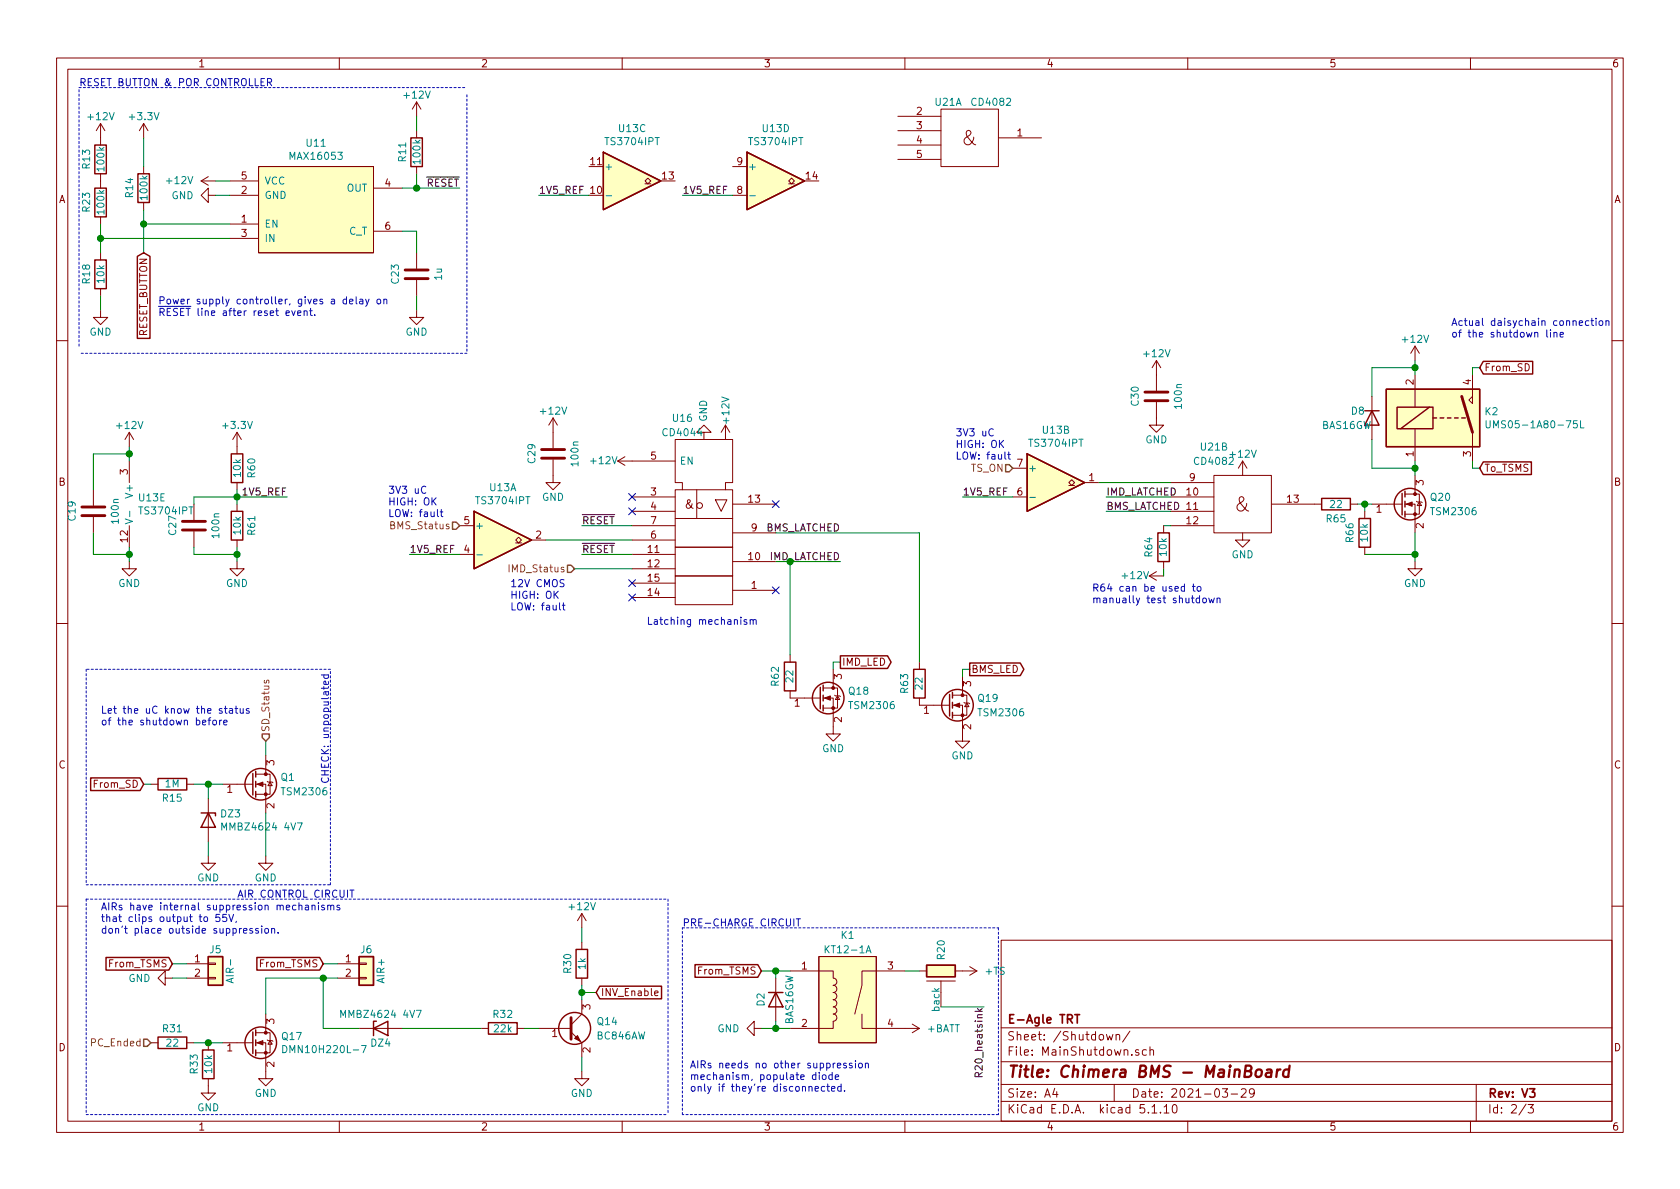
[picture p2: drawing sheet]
EESchema Schematic File Version 4
EELAYER 30 0
EELAYER END
$Descr A4 11693 8268
encoding utf-8
Sheet 2 3
Title "Chimera BMS - MainBoard"
Date "2021-03-29"
Rev "V3"
Comp "E-Agle TRT"
Comment1 ""
Comment2 ""
Comment3 ""
Comment4 ""
$EndDescr
$Comp
L MainBoard:MAX16053 U11
U 1 1
P 2200 1450
F 0 "U11" H 2200 1915 50  0000 C CNN
F 1 "MAX16053" H 2200 1824 50  0000 C CNN
F 2 "Package_TO_SOT_SMD:SOT-23-6" H 2200 1100 50  0001 C CNN
F 3 "https://www.mouser.it/datasheet/2/256/MAX16052-MAX16053-97702.pdf" V 2150 1450 50  0001 C CNN
	1    2200 1450
	1    0    0    -1  
$EndComp
Wire Wire Line
	1600 1250 1500 1250
Wire Wire Line
	1600 1350 1500 1350
$Comp
L power:+12V #PWR066
U 1 1
P 1500 1250
F 0 "#PWR066" H 1500 1100 50  0001 C CNN
F 1 "+12V" V 1500 1400 50  0000 L CNN
F 2 "" H 1500 1250 50  0001 C CNN
F 3 "" H 1500 1250 50  0001 C CNN
	1    1500 1250
	0    -1   -1   0   
$EndComp
$Comp
L power:GND #PWR067
U 1 1
P 1500 1350
F 0 "#PWR067" H 1500 1100 50  0001 C CNN
F 1 "GND" V 1500 1200 50  0000 R CNN
F 2 "" H 1500 1350 50  0001 C CNN
F 3 "" H 1500 1350 50  0001 C CNN
	1    1500 1350
	0    1    1    0   
$EndComp
Wire Wire Line
	1600 1550 1000 1550
Wire Wire Line
	1000 1550 1000 1450
$Comp
L Device:R R14
U 1 1
P 1000 1300
F 0 "R14" V 900 1300 50  0000 C CNN
F 1 "100k" V 1000 1300 50  0000 C CNN
F 2 "Resistor_SMD:R_0805_2012Metric" V 930 1300 50  0001 C CNN
F 3 "~" H 1000 1300 50  0001 C CNN
	1    1000 1300
	1    0    0    -1  
$EndComp
$Comp
L power:+3.3V #PWR063
U 1 1
P 1000 950
F 0 "#PWR063" H 1000 800 50  0001 C CNN
F 1 "+3.3V" H 1000 1100 50  0000 C CNN
F 2 "" H 1000 950 50  0001 C CNN
F 3 "" H 1000 950 50  0001 C CNN
	1    1000 950 
	1    0    0    -1  
$EndComp
$Comp
L Device:R R13
U 1 1
P 700 1100
F 0 "R13" V 600 1100 50  0000 C CNN
F 1 "100k" V 700 1100 50  0000 C CNN
F 2 "Resistor_SMD:R_0805_2012Metric" V 630 1100 50  0001 C CNN
F 3 "~" H 700 1100 50  0001 C CNN
	1    700  1100
	1    0    0    -1  
$EndComp
$Comp
L power:+12V #PWR062
U 1 1
P 700 950
F 0 "#PWR062" H 700 800 50  0001 C CNN
F 1 "+12V" H 700 1100 50  0000 C CNN
F 2 "" H 700 950 50  0001 C CNN
F 3 "" H 700 950 50  0001 C CNN
	1    700  950 
	1    0    0    -1  
$EndComp
$Comp
L Device:R R18
U 1 1
P 700 1900
F 0 "R18" V 600 1900 50  0000 C CNN
F 1 "10k" V 700 1900 50  0000 C CNN
F 2 "Resistor_SMD:R_0805_2012Metric" V 630 1900 50  0001 C CNN
F 3 "~" H 700 1900 50  0001 C CNN
	1    700  1900
	1    0    0    -1  
$EndComp
Wire Wire Line
	700  2050 700  2150
$Comp
L power:GND #PWR071
U 1 1
P 700 2150
F 0 "#PWR071" H 700 1900 50  0001 C CNN
F 1 "GND" H 700 2000 50  0000 C CNN
F 2 "" H 700 2150 50  0001 C CNN
F 3 "" H 700 2150 50  0001 C CNN
	1    700  2150
	1    0    0    -1  
$EndComp
Wire Wire Line
	2800 1600 2900 1600
$Comp
L Device:C C23
U 1 1
P 2900 1900
F 0 "C23" V 2750 1900 50  0000 C CNN
F 1 "1u" V 3050 1900 50  0000 C CNN
F 2 "Capacitor_SMD:C_0805_2012Metric" H 2938 1750 50  0001 C CNN
F 3 "~" H 2900 1900 50  0001 C CNN
	1    2900 1900
	1    0    0    -1  
$EndComp
Wire Wire Line
	2900 2050 2900 2150
Wire Wire Line
	2900 1600 2900 1750
$Comp
L power:GND #PWR072
U 1 1
P 2900 2150
F 0 "#PWR072" H 2900 1900 50  0001 C CNN
F 1 "GND" H 2900 2000 50  0000 C CNN
F 2 "" H 2900 2150 50  0001 C CNN
F 3 "" H 2900 2150 50  0001 C CNN
	1    2900 2150
	1    0    0    -1  
$EndComp
Wire Wire Line
	700  1650 1600 1650
Wire Wire Line
	700  1650 700  1750
$Comp
L MainBoard:KT12-1A K1
U 1 1
P 5900 6950
F 0 "K1" H 5900 7400 50  0000 C CNN
F 1 "KT12-1A" H 5900 7300 50  0000 C CNN
F 2 "MainBoard:KT_THT" H 5900 6600 50  0001 C CNN
F 3 "https://standexelectronics.com/viewer/pdfjs/web/viewer.php?file=https%3A%2F%2Fstandexelectronics.com%2Fwp-content%2Fuploads%2F2015%2F03%2FKT_V03.pdf" H 5900 6950 50  0001 C CNN
	1    5900 6950
	1    0    0    -1  
$EndComp
$Comp
L power:GND #PWR093
U 1 1
P 5300 7150
F 0 "#PWR093" H 5300 6900 50  0001 C CNN
F 1 "GND" V 5300 7000 50  0000 R CNN
F 2 "" H 5300 7150 50  0001 C CNN
F 3 "" H 5300 7150 50  0001 C CNN
	1    5300 7150
	0    1    1    0   
$EndComp
$Comp
L MainBoard:+TS #PWR097
U 1 1
P 6700 6750
F 0 "#PWR097" H 6700 6600 50  0001 C CNN
F 1 "+TS" V 6700 6900 50  0000 L CNN
F 2 "" H 6600 6500 50  0001 C CNN
F 3 "" H 6700 6600 50  0001 C CNN
	1    6700 6750
	0    1    1    0   
$EndComp
Wire Wire Line
	6300 6750 6400 6750
$Comp
L power:+BATT #PWR092
U 1 1
P 6300 7150
F 0 "#PWR092" H 6300 7000 50  0001 C CNN
F 1 "+BATT" V 6300 7300 50  0000 L CNN
F 2 "" H 6300 7150 50  0001 C CNN
F 3 "" H 6300 7150 50  0001 C CNN
	1    6300 7150
	0    1    1    0   
$EndComp
Text Notes 4750 6450 0    50   ~ 0
PRE-CHARGE CIRCUIT
$Comp
L Connector_Generic:Conn_01x02 J6
U 1 1
P 2550 6700
F 0 "J6" H 2550 6800 50  0000 C CNN
F 1 "AIR+" V 2650 6650 50  0000 C CNN
F 2 "Connector_Molex:Molex_Micro-Fit_3.0_43650-0215_1x02_P3.00mm_Vertical" H 2550 6700 50  0001 C CNN
F 3 "http://www.gigavac.com/sites/default/files/catalog/spec_sheet/gx14.pdf" H 2550 6700 50  0001 C CNN
	1    2550 6700
	1    0    0    -1  
$EndComp
$Comp
L Device:R R33
U 1 1
P 1450 7400
F 0 "R33" V 1350 7400 50  0000 C CNN
F 1 "10k" V 1450 7400 50  0000 C CNN
F 2 "Resistor_SMD:R_0805_2012Metric" V 1380 7400 50  0001 C CNN
F 3 "~" H 1450 7400 50  0001 C CNN
	1    1450 7400
	1    0    0    -1  
$EndComp
$Comp
L power:GND #PWR094
U 1 1
P 1450 7550
F 0 "#PWR094" H 1450 7300 50  0001 C CNN
F 1 "GND" H 1450 7400 50  0000 C CNN
F 2 "" H 1450 7550 50  0001 C CNN
F 3 "" H 1450 7550 50  0001 C CNN
	1    1450 7550
	1    0    0    -1  
$EndComp
$Comp
L Device:R R31
U 1 1
P 1200 7250
F 0 "R31" V 1100 7250 50  0000 C CNN
F 1 "22" V 1200 7250 50  0000 C CNN
F 2 "Resistor_SMD:R_0805_2012Metric" V 1130 7250 50  0001 C CNN
F 3 "~" H 1200 7250 50  0001 C CNN
	1    1200 7250
	0    1    1    0   
$EndComp
Text Notes 1650 6250 0    50   ~ 0
AIR CONTROL CIRCUIT\n
$Comp
L Device:R R32
U 1 1
P 3500 7150
F 0 "R32" V 3400 7150 50  0000 C CNN
F 1 "22k" V 3500 7150 50  0000 C CNN
F 2 "Resistor_SMD:R_0805_2012Metric" V 3430 7150 50  0001 C CNN
F 3 "~" H 3500 7150 50  0001 C CNN
	1    3500 7150
	0    1    1    0   
$EndComp
Wire Wire Line
	3650 7150 3750 7150
$Comp
L Device:Q_NPN_BEC Q14
U 1 1
P 3950 7150
F 0 "Q14" H 4150 7200 50  0000 L CNN
F 1 "BC846AW" H 4150 7100 50  0000 L CNN
F 2 "Package_TO_SOT_SMD:SOT-23" H 4150 7250 50  0001 C CNN
F 3 "https://assets.nexperia.com/documents/data-sheet/BC846_SER.pdf" H 3950 7150 50  0001 C CNN
	1    3950 7150
	1    0    0    -1  
$EndComp
Wire Wire Line
	4050 7350 4050 7450
$Comp
L power:GND #PWR096
U 1 1
P 4050 7450
F 0 "#PWR096" H 4050 7200 50  0001 C CNN
F 1 "GND" H 4050 7300 50  0000 C CNN
F 2 "" H 4050 7450 50  0001 C CNN
F 3 "" H 4050 7450 50  0001 C CNN
	1    4050 7450
	1    0    0    -1  
$EndComp
Wire Wire Line
	4050 6450 4050 6550
$Comp
L Device:R R30
U 1 1
P 4050 6700
F 0 "R30" V 3950 6700 50  0000 C CNN
F 1 "1k" V 4050 6700 50  0000 C CNN
F 2 "Resistor_SMD:R_0805_2012Metric" V 3980 6700 50  0001 C CNN
F 3 "~" H 4050 6700 50  0001 C CNN
	1    4050 6700
	1    0    0    -1  
$EndComp
$Comp
L Device:D_Zener DZ4
U 1 1
P 2650 7150
F 0 "DZ4" H 2650 7050 50  0000 C CNN
F 1 "MMBZ4624 4V7" H 2650 7250 50  0000 C CNN
F 2 "Diode_SMD:D_SOT-23_ANK" H 2650 7150 50  0001 C CNN
F 3 "http://www.vishay.com/docs/85770/mmbz4617.pdf" H 2650 7150 50  0001 C CNN
	1    2650 7150
	1    0    0    -1  
$EndComp
$Comp
L Connector_Generic:Conn_01x02 J5
U 1 1
P 1500 6700
F 0 "J5" H 1500 6800 50  0000 C CNN
F 1 "AIR-" V 1600 6650 50  0000 C CNN
F 2 "Connector_Molex:Molex_Micro-Fit_3.0_43650-0215_1x02_P3.00mm_Vertical" H 1500 6700 50  0001 C CNN
F 3 "http://www.gigavac.com/sites/default/files/catalog/spec_sheet/gx14.pdf" H 1500 6700 50  0001 C CNN
	1    1500 6700
	1    0    0    -1  
$EndComp
$Comp
L power:GND #PWR091
U 1 1
P 1200 6800
F 0 "#PWR091" H 1200 6550 50  0001 C CNN
F 1 "GND" V 1200 6650 50  0000 R CNN
F 2 "" H 1200 6800 50  0001 C CNN
F 3 "" H 1200 6800 50  0001 C CNN
	1    1200 6800
	0    1    1    0   
$EndComp
Wire Notes Line
	4650 6250 4650 7750
$Comp
L power:+12V #PWR090
U 1 1
P 4050 6450
F 0 "#PWR090" H 4050 6300 50  0001 C CNN
F 1 "+12V" H 4050 6600 50  0000 C CNN
F 2 "" H 4050 6450 50  0001 C CNN
F 3 "" H 4050 6450 50  0001 C CNN
	1    4050 6450
	1    0    0    -1  
$EndComp
Wire Wire Line
	5300 7150 5400 7150
$Comp
L Device:D D2
U 1 1
P 5400 6950
F 0 "D2" H 5400 6850 50  0000 C CNN
F 1 "BAS16GW" H 5400 7050 50  0000 C CNN
F 2 "Diode_SMD:D_SOD-123" H 5400 6950 50  0001 C CNN
F 3 "https://assets.nexperia.com/documents/data-sheet/BAS16GW.pdf" H 5400 6950 50  0001 C CNN
	1    5400 6950
	0    1    1    0   
$EndComp
Wire Wire Line
	5400 7150 5400 7100
Connection ~ 5400 7150
Wire Wire Line
	5400 7150 5500 7150
Wire Wire Line
	5400 6800 5400 6750
Wire Wire Line
	5400 6750 5500 6750
Text HLabel 1050 7250 0    50   Input ~ 0
PC_Ended
Wire Wire Line
	4050 6850 4050 6900
Wire Wire Line
	4050 6900 4150 6900
Connection ~ 4050 6900
Wire Wire Line
	4050 6900 4050 6950
Text GLabel 4150 6900 2    50   Input ~ 0
INV_Enable
Wire Wire Line
	2350 6700 2250 6700
Text GLabel 2250 6700 0    50   Input ~ 0
From_TSMS
Wire Wire Line
	1200 6800 1300 6800
Wire Wire Line
	1300 6700 1200 6700
Text GLabel 1200 6700 0    50   Input ~ 0
From_TSMS
Wire Wire Line
	5300 6750 5400 6750
Connection ~ 5400 6750
Text GLabel 5300 6750 0    50   Input ~ 0
From_TSMS
Wire Wire Line
	1000 1550 1000 1750
Connection ~ 1000 1550
Text GLabel 1000 1750 3    50   Input ~ 0
RESET_BUTTON
Wire Notes Line
	4750 6450 6950 6450
Wire Notes Line
	600  6250 600  7750
Wire Notes Line
	6950 6450 6950 7750
Wire Notes Line
	6950 7750 4750 7750
Wire Notes Line
	4750 7750 4750 6450
Wire Wire Line
	1000 950  1000 1150
Text Label 3200 1300 2    50   ~ 0
~RESET
$Comp
L Device:R R11
U 1 1
P 2900 1050
F 0 "R11" V 2800 1050 50  0000 C CNN
F 1 "100k" V 2900 1050 50  0000 C CNN
F 2 "Resistor_SMD:R_0805_2012Metric" V 2830 1050 50  0001 C CNN
F 3 "~" H 2900 1050 50  0001 C CNN
	1    2900 1050
	1    0    0    -1  
$EndComp
Wire Wire Line
	2800 1300 2900 1300
Wire Wire Line
	2900 1300 2900 1200
Wire Wire Line
	2900 900  2900 800 
$Comp
L power:+12V #PWR061
U 1 1
P 2900 800
F 0 "#PWR061" H 2900 650 50  0001 C CNN
F 1 "+12V" H 2900 950 50  0000 C CNN
F 2 "" H 2900 800 50  0001 C CNN
F 3 "" H 2900 800 50  0001 C CNN
	1    2900 800 
	1    0    0    -1  
$EndComp
Wire Notes Line
	3250 650  3250 2450
Wire Notes Line
	3250 2450 550  2450
Wire Notes Line
	550  2400 550  600 
Wire Notes Line
	550  600  3250 600 
Text Notes 550  600  0    50   ~ 0
RESET BUTTON & POR CONTROLLER
$Comp
L Device:Q_NMOS_GSD Q1
U 1 1
P 1750 5450
F 0 "Q1" H 1950 5500 50  0000 L CNN
F 1 "TSM2306" H 1950 5400 50  0000 L CNN
F 2 "Package_TO_SOT_SMD:SOT-23" H 1950 5550 50  0001 C CNN
F 3 "http://www.taiwansemi.com/products/datasheet/TSM2306_B15.pdf" H 1750 5450 50  0001 C CNN
	1    1750 5450
	1    0    0    -1  
$EndComp
Wire Wire Line
	1350 5450 1450 5450
Wire Wire Line
	1450 5450 1450 5550
Wire Wire Line
	1450 5850 1450 5950
$Comp
L power:GND #PWR069
U 1 1
P 1450 5950
F 0 "#PWR069" H 1450 5700 50  0001 C CNN
F 1 "GND" H 1450 5800 50  0000 C CNN
F 2 "" H 1450 5950 50  0001 C CNN
F 3 "" H 1450 5950 50  0001 C CNN
	1    1450 5950
	1    0    0    -1  
$EndComp
Wire Wire Line
	1450 5450 1550 5450
Connection ~ 1450 5450
Wire Wire Line
	1850 5650 1850 5950
$Comp
L power:GND #PWR070
U 1 1
P 1850 5950
F 0 "#PWR070" H 1850 5700 50  0001 C CNN
F 1 "GND" H 1850 5800 50  0000 C CNN
F 2 "" H 1850 5950 50  0001 C CNN
F 3 "" H 1850 5950 50  0001 C CNN
	1    1850 5950
	1    0    0    -1  
$EndComp
Wire Wire Line
	1850 5250 1850 5150
Text HLabel 1850 5150 1    50   Input ~ 0
SD_Status
$Comp
L Device:R R15
U 1 1
P 1200 5450
F 0 "R15" V 1100 5450 50  0000 C CNN
F 1 "1M" V 1200 5450 50  0000 C CNN
F 2 "Resistor_SMD:R_0805_2012Metric" V 1130 5450 50  0001 C CNN
F 3 "~" H 1200 5450 50  0001 C CNN
	1    1200 5450
	0    -1   -1   0   
$EndComp
$Comp
L Device:D_Zener DZ3
U 1 1
P 1450 5700
F 0 "DZ3" V 1404 5780 50  0000 L CNN
F 1 "MMBZ4624 4V7" V 1495 5780 50  0000 L CNN
F 2 "Diode_SMD:D_SOT-23_ANK" H 1450 5700 50  0001 C CNN
F 3 "http://www.vishay.com/docs/85770/mmbz4617.pdf" H 1450 5700 50  0001 C CNN
	1    1450 5700
	0    1    1    0   
$EndComp
Wire Wire Line
	1000 5450 1050 5450
$Comp
L Device:Q_NMOS_GSD Q17
U 1 1
P 1750 7250
F 0 "Q17" H 1954 7296 50  0000 L CNN
F 1 "DMN10H220L-7 " H 1954 7205 50  0000 L CNN
F 2 "Package_TO_SOT_SMD:SOT-23" H 1950 7350 50  0001 C CNN
F 3 "https://www.mouser.it/datasheet/2/196/irlml0100pbf-1228126.pdf" H 1750 7250 50  0001 C CNN
	1    1750 7250
	1    0    0    -1  
$EndComp
$Comp
L power:GND #PWR0142
U 1 1
P 1850 7450
F 0 "#PWR0142" H 1850 7200 50  0001 C CNN
F 1 "GND" H 1850 7300 50  0000 C CNN
F 2 "" H 1850 7450 50  0001 C CNN
F 3 "" H 1850 7450 50  0001 C CNN
	1    1850 7450
	1    0    0    -1  
$EndComp
Connection ~ 1450 7250
Wire Wire Line
	1450 7250 1550 7250
Wire Wire Line
	1350 7250 1450 7250
Wire Wire Line
	4400 3850 4050 3850
Wire Wire Line
	4050 3650 4400 3650
Text Label 4050 3850 0    50   ~ 0
~RESET
Text Label 4050 3650 0    50   ~ 0
~RESET
$Comp
L power:+12V #PWR0152
U 1 1
P 5050 3050
F 0 "#PWR0152" H 5050 2900 50  0001 C CNN
F 1 "+12V" V 5050 3250 50  0000 C CNN
F 2 "" H 5050 3050 50  0001 C CNN
F 3 "" H 5050 3050 50  0001 C CNN
	1    5050 3050
	1    0    0    -1  
$EndComp
$Comp
L power:GND #PWR0151
U 1 1
P 4900 3050
F 0 "#PWR0151" H 4900 2800 50  0001 C CNN
F 1 "GND" V 4900 2850 50  0000 C CNN
F 2 "" H 4900 3050 50  0001 C CNN
F 3 "" H 4900 3050 50  0001 C CNN
	1    4900 3050
	-1   0    0    1   
$EndComp
$Comp
L 4xxx_IEEE:4044 U16
U 1 1
P 4900 3450
F 0 "U16" H 4750 4000 50  0000 C CNN
F 1 "CD4044" H 4750 3900 50  0000 C CNN
F 2 "Package_SO:TSSOP-16_4.4x5mm_P0.65mm" H 4900 3450 50  0001 C CNN
F 3 "" H 4900 3450 50  0001 C CNN
	1    4900 3450
	1    0    0    -1  
$EndComp
$Comp
L power:+12V #PWR0150
U 1 1
P 4400 3200
F 0 "#PWR0150" H 4400 3050 50  0001 C CNN
F 1 "+12V" V 4400 3400 50  0000 C CNN
F 2 "" H 4400 3200 50  0001 C CNN
F 3 "" H 4400 3200 50  0001 C CNN
	1    4400 3200
	0    -1   -1   0   
$EndComp
NoConn ~ 4400 3450
NoConn ~ 4400 3550
NoConn ~ 4400 4150
NoConn ~ 4400 4050
Text HLabel 3200 3650 0    50   Input ~ 0
BMS_Status
Text HLabel 4000 3950 0    50   Input ~ 0
IMD_Status
Wire Wire Line
	4000 3950 4400 3950
NoConn ~ 5400 3500
NoConn ~ 5400 4100
Text Label 5850 3700 2    50   ~ 0
BMS_LATCHED
Text Label 5850 3900 2    50   ~ 0
IMD_LATCHED
Text GLabel 1000 5450 0    50   Input ~ 0
From_SD
$Comp
L 4xxx_IEEE:4082 U21
U 2 1
P 8650 3500
F 0 "U21" H 8450 3900 50  0000 C CNN
F 1 "CD4082" H 8450 3800 50  0000 C CNN
F 2 "Package_SO:TSSOP-14_4.4x5mm_P0.65mm" H 8650 3500 50  0001 C CNN
F 3 "" H 8650 3500 50  0001 C CNN
	2    8650 3500
	1    0    0    -1  
$EndComp
$Comp
L 4xxx_IEEE:4082 U21
U 1 1
P 6750 950
F 0 "U21" H 6600 1200 50  0000 C CNN
F 1 "CD4082" H 6900 1200 50  0000 C CNN
F 2 "Package_SO:TSSOP-14_4.4x5mm_P0.65mm" H 6750 950 50  0001 C CNN
F 3 "" H 6750 950 50  0001 C CNN
	1    6750 950 
	1    0    0    -1  
$EndComp
Text HLabel 7050 3250 0    50   Input ~ 0
TS_ON
Text Label 7700 3550 0    50   ~ 0
BMS_LATCHED
Text Label 7700 3450 0    50   ~ 0
IMD_LATCHED
$Comp
L power:+12V #PWR0155
U 1 1
P 8100 4000
F 0 "#PWR0155" H 8100 3850 50  0001 C CNN
F 1 "+12V" V 8100 4200 50  0000 C CNN
F 2 "" H 8100 4000 50  0001 C CNN
F 3 "" H 8100 4000 50  0001 C CNN
	1    8100 4000
	0    -1   -1   0   
$EndComp
$Comp
L power:GND #PWR0159
U 1 1
P 8650 3700
F 0 "#PWR0159" H 8650 3450 50  0001 C CNN
F 1 "GND" H 8650 3550 50  0000 C CNN
F 2 "" H 8650 3700 50  0001 C CNN
F 3 "" H 8650 3700 50  0001 C CNN
	1    8650 3700
	1    0    0    -1  
$EndComp
Text GLabel 6750 4650 2    50   Output ~ 0
BMS_LED
Text GLabel 5850 4600 2    50   Output ~ 0
IMD_LED
Text Notes 3550 4250 0    50   ~ 0
12V CMOS\nHIGH: OK\nLOW: fault
Wire Wire Line
	3200 1300 2900 1300
Connection ~ 2900 1300
Text Notes 1100 2200 0    50   ~ 0
Power supply controller, gives a delay on \n~RESET~ line after reset event.
$Comp
L Comparator:LM339 U13
U 3 1
P 4400 1250
F 0 "U13" H 4400 1617 50  0000 C CNN
F 1 "TS3704IPT" H 4400 1526 50  0000 C CNN
F 2 "Package_SO:TSSOP-14_4.4x5mm_P0.65mm" H 4350 1350 50  0001 C CNN
F 3 "https://www.st.com/resource/en/datasheet/lm139.pdf" H 4450 1450 50  0001 C CNN
	3    4400 1250
	1    0    0    -1  
$EndComp
$Comp
L Comparator:LM339 U13
U 4 1
P 5400 1250
F 0 "U13" H 5400 1617 50  0000 C CNN
F 1 "TS3704IPT" H 5400 1526 50  0000 C CNN
F 2 "Package_SO:TSSOP-14_4.4x5mm_P0.65mm" H 5350 1350 50  0001 C CNN
F 3 "https://www.st.com/resource/en/datasheet/lm139.pdf" H 5450 1450 50  0001 C CNN
	4    5400 1250
	1    0    0    -1  
$EndComp
$Comp
L Comparator:LM339 U13
U 5 1
P 1000 3500
F 0 "U13" H 958 3546 50  0000 L CNN
F 1 "TS3704IPT" H 958 3455 50  0000 L CNN
F 2 "Package_SO:TSSOP-14_4.4x5mm_P0.65mm" H 950 3600 50  0001 C CNN
F 3 "https://www.st.com/resource/en/datasheet/lm139.pdf" H 1050 3700 50  0001 C CNN
	5    1000 3500
	1    0    0    -1  
$EndComp
$Comp
L power:GND #PWR0103
U 1 1
P 900 3900
F 0 "#PWR0103" H 900 3650 50  0001 C CNN
F 1 "GND" H 900 3750 50  0000 C CNN
F 2 "" H 900 3900 50  0001 C CNN
F 3 "" H 900 3900 50  0001 C CNN
	1    900  3900
	1    0    0    -1  
$EndComp
$Comp
L power:+12V #PWR095
U 1 1
P 900 3100
F 0 "#PWR095" H 900 2950 50  0001 C CNN
F 1 "+12V" H 900 3250 50  0000 C CNN
F 2 "" H 900 3100 50  0001 C CNN
F 3 "" H 900 3100 50  0001 C CNN
	1    900  3100
	1    0    0    -1  
$EndComp
$Comp
L Device:C C19
U 1 1
P 650 3550
F 0 "C19" V 500 3550 50  0000 C CNN
F 1 "100n" V 800 3550 50  0000 C CNN
F 2 "Capacitor_SMD:C_0603_1608Metric" H 688 3400 50  0001 C CNN
F 3 "~" H 650 3550 50  0001 C CNN
	1    650  3550
	1    0    0    -1  
$EndComp
Wire Wire Line
	650  3400 650  3150
Wire Wire Line
	650  3150 900  3150
Wire Wire Line
	900  3150 900  3100
Wire Wire Line
	900  3200 900  3150
Connection ~ 900  3150
Wire Wire Line
	900  3800 900  3850
Wire Wire Line
	900  3850 650  3850
Wire Wire Line
	650  3850 650  3700
Connection ~ 900  3850
Wire Wire Line
	900  3850 900  3900
$Comp
L power:+3.3V #PWR0104
U 1 1
P 1650 3100
F 0 "#PWR0104" H 1650 2950 50  0001 C CNN
F 1 "+3.3V" H 1650 3250 50  0000 C CNN
F 2 "" H 1650 3100 50  0001 C CNN
F 3 "" H 1650 3100 50  0001 C CNN
	1    1650 3100
	1    0    0    -1  
$EndComp
$Comp
L power:GND #PWR0116
U 1 1
P 1650 3900
F 0 "#PWR0116" H 1650 3650 50  0001 C CNN
F 1 "GND" H 1650 3750 50  0000 C CNN
F 2 "" H 1650 3900 50  0001 C CNN
F 3 "" H 1650 3900 50  0001 C CNN
	1    1650 3900
	1    0    0    -1  
$EndComp
$Comp
L Device:C C27
U 1 1
P 1350 3650
F 0 "C27" V 1200 3650 50  0000 C CNN
F 1 "100n" V 1500 3650 50  0000 C CNN
F 2 "Capacitor_SMD:C_0603_1608Metric" H 1388 3500 50  0001 C CNN
F 3 "~" H 1350 3650 50  0001 C CNN
	1    1350 3650
	1    0    0    -1  
$EndComp
$Comp
L Device:R R61
U 1 1
P 1650 3650
F 0 "R61" V 1750 3650 50  0000 C CNN
F 1 "10k" V 1650 3650 50  0000 C CNN
F 2 "Resistor_SMD:R_0805_2012Metric" V 1580 3650 50  0001 C CNN
F 3 "~" H 1650 3650 50  0001 C CNN
	1    1650 3650
	1    0    0    -1  
$EndComp
$Comp
L Device:R R60
U 1 1
P 1650 3250
F 0 "R60" V 1750 3250 50  0000 C CNN
F 1 "10k" V 1650 3250 50  0000 C CNN
F 2 "Resistor_SMD:R_0805_2012Metric" V 1580 3250 50  0001 C CNN
F 3 "~" H 1650 3250 50  0001 C CNN
	1    1650 3250
	1    0    0    -1  
$EndComp
Wire Wire Line
	1350 3500 1350 3450
Wire Wire Line
	1350 3450 1650 3450
Wire Wire Line
	1650 3450 1650 3400
Wire Wire Line
	1650 3450 1650 3500
Connection ~ 1650 3450
Wire Wire Line
	1650 3800 1650 3850
Wire Wire Line
	1350 3800 1350 3850
Wire Wire Line
	1350 3850 1650 3850
Connection ~ 1650 3850
Wire Wire Line
	1650 3850 1650 3900
Text Label 2000 3450 2    50   ~ 0
1V5_REF
Wire Wire Line
	2000 3450 1650 3450
Text Label 2850 3850 0    50   ~ 0
1V5_REF
Wire Wire Line
	2850 3850 3200 3850
Text Label 6700 3450 0    50   ~ 0
1V5_REF
Wire Wire Line
	6700 3450 7050 3450
Text Label 3750 1350 0    50   ~ 0
1V5_REF
Wire Wire Line
	3750 1350 4100 1350
Text Label 4750 1350 0    50   ~ 0
1V5_REF
Wire Wire Line
	4750 1350 5100 1350
Wire Wire Line
	3800 3750 4400 3750
Wire Wire Line
	5400 3900 5500 3900
$Comp
L Device:C C29
U 1 1
P 3850 3150
F 0 "C29" V 3700 3150 50  0000 C CNN
F 1 "100n" V 4000 3150 50  0000 C CNN
F 2 "Capacitor_SMD:C_0603_1608Metric" H 3888 3000 50  0001 C CNN
F 3 "~" H 3850 3150 50  0001 C CNN
	1    3850 3150
	1    0    0    -1  
$EndComp
$Comp
L power:GND #PWR0149
U 1 1
P 3850 3300
F 0 "#PWR0149" H 3850 3050 50  0001 C CNN
F 1 "GND" H 3850 3150 50  0000 C CNN
F 2 "" H 3850 3300 50  0001 C CNN
F 3 "" H 3850 3300 50  0001 C CNN
	1    3850 3300
	1    0    0    -1  
$EndComp
$Comp
L power:+12V #PWR0148
U 1 1
P 3850 3000
F 0 "#PWR0148" H 3850 2850 50  0001 C CNN
F 1 "+12V" H 3850 3150 50  0000 C CNN
F 2 "" H 3850 3000 50  0001 C CNN
F 3 "" H 3850 3000 50  0001 C CNN
	1    3850 3000
	1    0    0    -1  
$EndComp
$Comp
L power:GND #PWR0161
U 1 1
P 9850 3900
F 0 "#PWR0161" H 9850 3650 50  0001 C CNN
F 1 "GND" H 9850 3750 50  0000 C CNN
F 2 "" H 9850 3900 50  0001 C CNN
F 3 "" H 9850 3900 50  0001 C CNN
	1    9850 3900
	1    0    0    -1  
$EndComp
$Comp
L Device:R R65
U 1 1
P 9300 3500
F 0 "R65" V 9400 3500 50  0000 C CNN
F 1 "22" V 9300 3500 50  0000 C CNN
F 2 "Resistor_SMD:R_0805_2012Metric" V 9230 3500 50  0001 C CNN
F 3 "~" H 9300 3500 50  0001 C CNN
	1    9300 3500
	0    1    1    0   
$EndComp
$Comp
L Device:R R66
U 1 1
P 9500 3700
F 0 "R66" V 9600 3700 50  0000 C CNN
F 1 "10k" V 9500 3700 50  0000 C CNN
F 2 "Resistor_SMD:R_0805_2012Metric" V 9430 3700 50  0001 C CNN
F 3 "~" H 9500 3700 50  0001 C CNN
	1    9500 3700
	-1   0    0    1   
$EndComp
Wire Wire Line
	9500 3850 9850 3850
Wire Wire Line
	9850 3850 9850 3900
Wire Wire Line
	9500 3550 9500 3500
Wire Wire Line
	9500 3500 9450 3500
Wire Wire Line
	9500 3500 9550 3500
Connection ~ 9500 3500
Wire Wire Line
	9850 3700 9850 3850
Connection ~ 9850 3850
$Comp
L Relay:UMS05-1A80-75L K2
U 1 1
P 10050 2900
F 0 "K2" H 10330 2946 50  0000 L CNN
F 1 "UMS05-1A80-75L" H 10330 2855 50  0000 L CNN
F 2 "MainBoard:G6DN-1A_DC12" H 10350 2850 50  0001 L CNN
F 3 "https://standexelectronics.com/de/produkte/ums-reed-relais/" H 10050 2900 50  0001 C CNN
	1    10050 2900
	1    0    0    -1  
$EndComp
Wire Wire Line
	9850 3300 9850 3250
Wire Wire Line
	9850 3250 9550 3250
Connection ~ 9850 3250
Wire Wire Line
	9850 3250 9850 3200
Wire Wire Line
	9850 2600 9850 2550
Wire Wire Line
	9850 2550 9550 2550
$Comp
L power:+12V #PWR0158
U 1 1
P 8650 3300
F 0 "#PWR0158" H 8650 3150 50  0001 C CNN
F 1 "+12V" H 8650 3450 50  0000 C CNN
F 2 "" H 8650 3300 50  0001 C CNN
F 3 "" H 8650 3300 50  0001 C CNN
	1    8650 3300
	1    0    0    -1  
$EndComp
$Comp
L power:+12V #PWR0160
U 1 1
P 9850 2500
F 0 "#PWR0160" H 9850 2350 50  0001 C CNN
F 1 "+12V" H 9850 2650 50  0000 C CNN
F 2 "" H 9850 2500 50  0001 C CNN
F 3 "" H 9850 2500 50  0001 C CNN
	1    9850 2500
	1    0    0    -1  
$EndComp
Wire Wire Line
	9850 2550 9850 2500
Connection ~ 9850 2550
$Comp
L Diode:1N4148 D8
U 1 1
P 9550 2900
F 0 "D8" V 9500 3050 50  0000 R CNN
F 1 "BAS16GW" V 9600 3250 50  0000 R CNN
F 2 "Diode_SMD:D_SOD-123" H 9550 2725 50  0001 C CNN
F 3 "https://assets.nexperia.com/documents/data-sheet/BAS16GW.pdf" H 9550 2900 50  0001 C CNN
	1    9550 2900
	0    -1   1    0   
$EndComp
Wire Wire Line
	9550 3050 9550 3250
Wire Wire Line
	9550 2550 9550 2750
$Comp
L Device:R R64
U 1 1
P 8100 3800
F 0 "R64" V 8200 3800 50  0000 C CNN
F 1 "10k" V 8100 3800 50  0000 C CNN
F 2 "Resistor_SMD:R_0805_2012Metric" V 8030 3800 50  0001 C CNN
F 3 "~" H 8100 3800 50  0001 C CNN
	1    8100 3800
	-1   0    0    1   
$EndComp
Wire Wire Line
	8100 4000 8100 3950
Wire Wire Line
	8100 3650 8150 3650
Wire Wire Line
	10250 2600 10250 2550
Wire Wire Line
	10300 2550 10250 2550
Wire Wire Line
	10300 3250 10250 3250
Wire Wire Line
	10250 3250 10250 3200
Text Notes 6650 3200 0    50   ~ 0
3V3 uC\nHIGH: OK\nLOW: fault
Text Notes 4500 4350 0    50   ~ 0
Latching mechanism
Text Notes 700  5050 0    50   ~ 0
Let the uC know the status \nof the shutdown before
Wire Notes Line
	2300 4650 600  4650
Wire Notes Line
	600  4650 600  6150
Wire Notes Line
	600  6150 2300 6150
Wire Notes Line
	2300 6150 2300 4650
Text Notes 10100 2350 0    50   ~ 0
Actual daisychain connection \nof the shutdown line
$Comp
L Device:C C30
U 1 1
P 8050 2750
F 0 "C30" V 7900 2750 50  0000 C CNN
F 1 "100n" V 8200 2750 50  0000 C CNN
F 2 "Capacitor_SMD:C_0603_1608Metric" H 8088 2600 50  0001 C CNN
F 3 "~" H 8050 2750 50  0001 C CNN
	1    8050 2750
	1    0    0    -1  
$EndComp
$Comp
L power:GND #PWR0157
U 1 1
P 8050 2900
F 0 "#PWR0157" H 8050 2650 50  0001 C CNN
F 1 "GND" H 8050 2750 50  0000 C CNN
F 2 "" H 8050 2900 50  0001 C CNN
F 3 "" H 8050 2900 50  0001 C CNN
	1    8050 2900
	1    0    0    -1  
$EndComp
$Comp
L power:+12V #PWR0156
U 1 1
P 8050 2600
F 0 "#PWR0156" H 8050 2450 50  0001 C CNN
F 1 "+12V" H 8050 2750 50  0000 C CNN
F 2 "" H 8050 2600 50  0001 C CNN
F 3 "" H 8050 2600 50  0001 C CNN
	1    8050 2600
	1    0    0    -1  
$EndComp
Text Notes 7600 4200 0    50   ~ 0
R64 can be used to \nmanually test shutdown
Text Notes 2300 5450 1    50   ~ 0
CHECK: unpopulated
$Comp
L Device:Q_NMOS_GSD Q20
U 1 1
P 9750 3500
F 0 "Q20" H 9950 3550 50  0000 L CNN
F 1 "TSM2306" H 9950 3450 50  0000 L CNN
F 2 "Package_TO_SOT_SMD:SOT-23" H 9950 3600 50  0001 C CNN
F 3 "http://www.taiwansemi.com/products/datasheet/TSM2306_B15.pdf" H 9750 3500 50  0001 C CNN
	1    9750 3500
	1    0    0    -1  
$EndComp
$Comp
L Device:R R62
U 1 1
P 5500 4700
F 0 "R62" V 5600 4700 50  0000 C CNN
F 1 "22" V 5500 4700 50  0000 C CNN
F 2 "Resistor_SMD:R_0805_2012Metric" V 5430 4700 50  0001 C CNN
F 3 "~" H 5500 4700 50  0001 C CNN
	1    5500 4700
	-1   0    0    1   
$EndComp
$Comp
L Device:Q_NMOS_GSD Q19
U 1 1
P 6600 4900
F 0 "Q19" H 6800 4950 50  0000 L CNN
F 1 "TSM2306" H 6800 4850 50  0000 L CNN
F 2 "Package_TO_SOT_SMD:SOT-23" H 6800 5000 50  0001 C CNN
F 3 "http://www.taiwansemi.com/products/datasheet/TSM2306_B15.pdf" H 6600 4900 50  0001 C CNN
	1    6600 4900
	1    0    0    -1  
$EndComp
$Comp
L power:GND #PWR0153
U 1 1
P 5800 5050
F 0 "#PWR0153" H 5800 4800 50  0001 C CNN
F 1 "GND" H 5800 4900 50  0000 C CNN
F 2 "" H 5800 5050 50  0001 C CNN
F 3 "" H 5800 5050 50  0001 C CNN
	1    5800 5050
	1    0    0    -1  
$EndComp
$Comp
L power:GND #PWR0154
U 1 1
P 6700 5100
F 0 "#PWR0154" H 6700 4850 50  0001 C CNN
F 1 "GND" H 6700 4950 50  0000 C CNN
F 2 "" H 6700 5100 50  0001 C CNN
F 3 "" H 6700 5100 50  0001 C CNN
	1    6700 5100
	1    0    0    -1  
$EndComp
$Comp
L Device:R R63
U 1 1
P 6400 4750
F 0 "R63" V 6500 4750 50  0000 C CNN
F 1 "22" V 6400 4750 50  0000 C CNN
F 2 "Resistor_SMD:R_0805_2012Metric" V 6330 4750 50  0001 C CNN
F 3 "~" H 6400 4750 50  0001 C CNN
	1    6400 4750
	-1   0    0    1   
$EndComp
Wire Wire Line
	5500 4550 5500 3900
Connection ~ 5500 3900
Wire Wire Line
	5500 3900 5850 3900
Wire Wire Line
	6400 4600 6400 3700
Wire Wire Line
	5400 3700 6400 3700
Wire Wire Line
	5800 4650 5800 4600
Wire Wire Line
	5800 4600 5850 4600
Wire Wire Line
	6700 4700 6700 4650
Wire Wire Line
	6700 4650 6750 4650
Wire Wire Line
	7700 3550 8150 3550
Wire Wire Line
	7700 3450 8150 3450
Wire Wire Line
	7650 3350 8150 3350
Text GLabel 10300 3250 2    50   Input ~ 0
To_TSMS
Text GLabel 10300 2550 2    50   Input ~ 0
From_SD
Text Notes 4800 7600 0    50   ~ 0
AIRs needs no other suppression \nmechanism, populate diode \nonly if they're disconnected.
Text Notes 700  6500 0    50   ~ 0
AIRs have internal suppression mechanisms \nthat clips output to 55V, \ndon't place outside suppression.
Wire Notes Line
	600  7750 4650 7750
Wire Notes Line
	600  6250 4650 6250
Wire Wire Line
	1850 7050 1850 6800
Wire Wire Line
	1850 6800 2250 6800
Wire Wire Line
	2500 7150 2250 7150
Wire Wire Line
	2250 7150 2250 6800
Connection ~ 2250 6800
Wire Wire Line
	2250 6800 2350 6800
Wire Wire Line
	2800 7150 3350 7150
$Comp
L Comparator:LM339 U13
U 1 1
P 3500 3750
F 0 "U13" H 3500 4117 50  0000 C CNN
F 1 "TS3704IPT" H 3500 4026 50  0000 C CNN
F 2 "Package_SO:TSSOP-14_4.4x5mm_P0.65mm" H 3450 3850 50  0001 C CNN
F 3 "https://www.st.com/resource/en/datasheet/lm139.pdf" H 3550 3950 50  0001 C CNN
	1    3500 3750
	1    0    0    -1  
$EndComp
Text Notes 2700 3600 0    50   ~ 0
3V3 uC\nHIGH: OK\nLOW: fault
$Comp
L Comparator:LM339 U13
U 2 1
P 7350 3350
F 0 "U13" H 7350 3717 50  0000 C CNN
F 1 "TS3704IPT" H 7350 3626 50  0000 C CNN
F 2 "Package_SO:TSSOP-14_4.4x5mm_P0.65mm" H 7300 3450 50  0001 C CNN
F 3 "https://www.st.com/resource/en/datasheet/lm139.pdf" H 7400 3550 50  0001 C CNN
	2    7350 3350
	1    0    0    -1  
$EndComp
$Comp
L MainBoard:R_power_backplane R20
U 1 1
P 6550 6750
F 0 "R20" H 6620 6750 50  0000 L CNN
F 1 "PWR163S-25-1002J 10k" V 6700 6750 50  0001 C CNN
F 2 "MainBoard:pwr163" V 6510 6750 50  0001 C CNN
F 3 "~" H 6550 6750 50  0001 C CNN
	1    6550 6750
	0    -1   -1   0   
$EndComp
Text Label 6850 7000 3    50   ~ 0
R20_heatsink
Wire Wire Line
	6550 7000 6850 7000
$Comp
L Device:Q_NMOS_GSD Q18
U 1 1
P 5700 4850
F 0 "Q18" H 5900 4900 50  0000 L CNN
F 1 "TSM2306" H 5900 4800 50  0000 L CNN
F 2 "Package_TO_SOT_SMD:SOT-23" H 5900 4950 50  0001 C CNN
F 3 "http://www.taiwansemi.com/products/datasheet/TSM2306_B15.pdf" H 5700 4850 50  0001 C CNN
	1    5700 4850
	1    0    0    -1  
$EndComp
$Comp
L Device:R R23
U 1 1
P 700 1400
F 0 "R23" V 600 1400 50  0000 C CNN
F 1 "100k" V 700 1400 50  0000 C CNN
F 2 "Resistor_SMD:R_0805_2012Metric" V 630 1400 50  0001 C CNN
F 3 "~" H 700 1400 50  0001 C CNN
	1    700  1400
	1    0    0    -1  
$EndComp
Wire Wire Line
	700  1550 700  1650
Connection ~ 700  1650
$EndSCHEMATC
